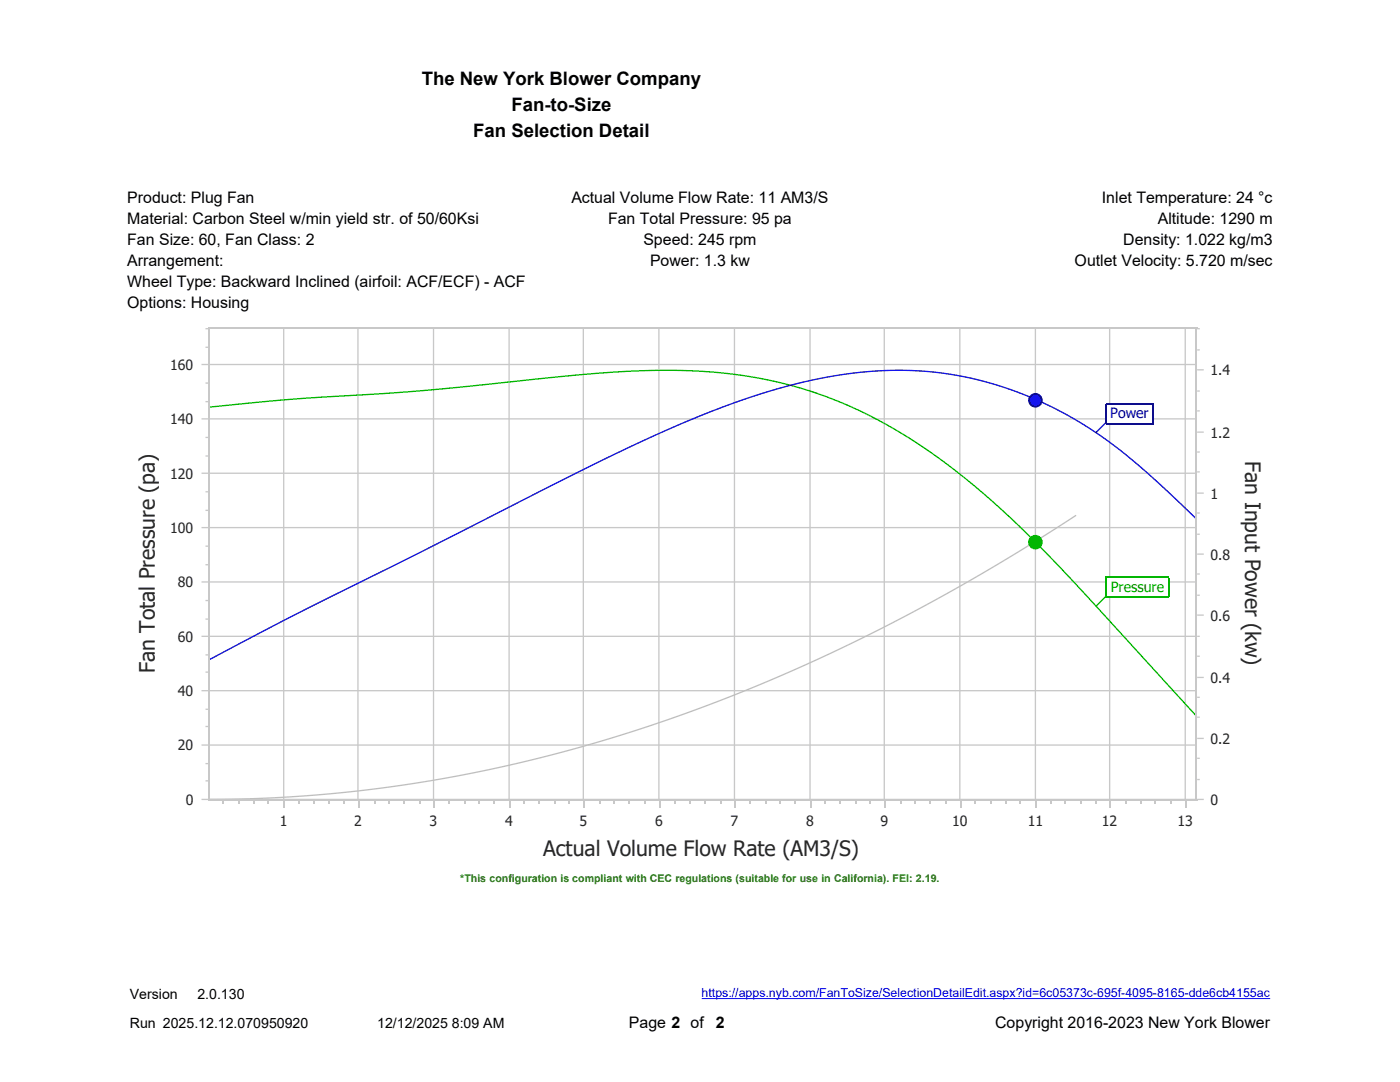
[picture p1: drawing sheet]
<svg xmlns="http://www.w3.org/2000/svg" width="279mm" height="216mm" viewBox="0 0 279 216" stroke-linecap="round" stroke-linejoin="round" font-family="sans-serif">
<g fill="none" stroke="#c8c8c8" stroke-width=".26">
<path d="M41.5 72.7h197.2M56.6 65.3v94.2M71.4 65.3v94.2M86.5 65.3v94.2M101.6 65.3v94.2M116.4 65.3v94.2M131.5 65.3v94.2M146.6 65.3v94.2M161.7 65.3v94.2M176.5 65.3v94.2M191.6 65.3v94.2M206.6 65.3v94.2"/>
<path d="M221.5 65.3v94.2M236.5 65.3v94.2M41.5 94.4h197.2M41.5 83.6h197.2M41.5 116.1h197.2M41.5 105.3h197.2M41.5 137.8h197.2M41.5 127h197.2M41.5 159.5h197.2M41.5 148.7h197.2"/>
</g>
<path d="M41.5 81.3l17.2-1.7 26.6-1.7 32.3-3.3 11.5-.7 8.8 .1 8 .6 7.5 1.2 7.6 2 4 1.4 4.3 1.7 4.4 2.1 4.4 2.4 4.4 2.7 4 2.7 4.4 3.3 3.9 3.2 7.7 6.8 7.6 7.6 7.3 7.8 21.3 23.3" fill="none" stroke="#00c000" stroke-width=".26"/>
<path d="M214.8 102.8l-11.2 7.1-10.7 6.4-10.8 5.9-10.8 5.5-11.1 5.2-10.8 4.6-10.7 4.2-10.8 3.7-10.7 3.3-10.3 2.7-10.8 2.5-11.1 2-10.8 1.6-10.8 1.1-10.7 .7-11.2 .2" fill="none" stroke="#c0c0c0" stroke-width=".26"/>
<path d="M238.7 103.4l-10-9.3-4-3.3-3.6-2.8-4-2.7-4-2.4-4-2.1-3.9-1.7-4.4-1.7-4.3-1.3-4.4-1-4.9-.8-4.3-.3-4.8-.1-4.8 .2-4.7 .6-8.4 1.6-8.8 2.4-9.5 3.4-10.4 4.4-8.3 3.9-10.3 5.1-28.3 14.4-25.1 12.5-18 9.4" fill="none" stroke="#0000c0" stroke-width=".26"/>
<circle cx="206.6" cy="108.2" r="1.32" fill="#00c000"/>
<circle cx="206.6" cy="108.2" r="1.32" fill="none" stroke="#00b000" stroke-width=".26"/>
<circle cx="206.6" cy="79.9" r="1.32" fill="#0000c0"/>
<circle cx="206.6" cy="79.9" r="1.32" fill="none" stroke="#0000b0" stroke-width=".26"/>
<path d="M41.5 65.5h197.4M41.7 65.3v94.5M238.8 65.3v94.5M41.5 159.6h197.4" fill="none" stroke="#c8c8c8" stroke-width=".26"/>
<g fill="#c8c8c8">
<path d="M56.6 159.8h.3v1.3h-.3z"/>
<path d="M71.4 159.8h.3v1.3h-.3z"/>
<path d="M86.5 159.8h.3v1.3h-.3z"/>
<path d="M101.6 159.8h.3v1.3h-.3z"/>
<path d="M116.4 159.8h.3v1.3h-.3z"/>
<path d="M131.5 159.8h.3v1.3h-.3z"/>
<path d="M146.6 159.8h.2v1.3h-.2z"/>
<path d="M161.7 159.8h.2v1.3h-.2z"/>
<path d="M176.5 159.8h.2v1.3h-.2z"/>
<path d="M191.6 159.8h.2v1.3h-.2z"/>
<path d="M206.6 159.8h.3v1.3h-.3z"/>
<path d="M221.5 159.8h.2v1.3h-.2z"/>
<path d="M236.5 159.8h.3v1.3h-.3z"/>
<path d="M44.4 159.8h.3v.5h-.3z"/>
<path d="M47.6 159.8h.3v.5h-.3z"/>
<path d="M50.5 159.8h.3v.5h-.3z"/>
<path d="M53.4 159.8h.3v.5h-.3z"/>
<path d="M59.5 159.8h.3v.5h-.3z"/>
<path d="M62.4 159.8h.3v.5h-.3z"/>
<path d="M65.6 159.8h.3v.5h-.3z"/>
<path d="M68.5 159.8h.3v.5h-.3z"/>
<path d="M74.6 159.8h.3v.5h-.3z"/>
<path d="M77.5 159.8h.3v.5h-.3z"/>
<path d="M80.4 159.8h.3v.5h-.3z"/>
<path d="M83.6 159.8h.3v.5h-.3z"/>
<path d="M89.4 159.8h.3v.5h-.3z"/>
<path d="M92.6 159.8h.3v.5h-.3z"/>
<path d="M95.5 159.8h.3v.5h-.3z"/>
<path d="M98.4 159.8h.3v.5h-.3z"/>
<path d="M104.5 159.8h.3v.5h-.3z"/>
<path d="M107.4 159.8h.3v.5h-.3z"/>
<path d="M110.6 159.8h.3v.5h-.3z"/>
<path d="M113.5 159.8h.3v.5h-.3z"/>
<path d="M119.6 159.8h.3v.5h-.3z"/>
<path d="M122.5 159.8h.3v.5h-.3z"/>
<path d="M125.4 159.8h.3v.5h-.3z"/>
<path d="M128.6 159.8h.3v.5h-.3z"/>
<path d="M134.7 159.8h.2v.5h-.2z"/>
<path d="M137.6 159.8h.2v.5h-.2z"/>
<path d="M140.5 159.8h.3v.5h-.3z"/>
<path d="M143.7 159.8h.2v.5h-.2z"/>
<path d="M149.5 159.8h.3v.5h-.3z"/>
<path d="M152.7 159.8h.2v.5h-.2z"/>
<path d="M155.6 159.8h.2v.5h-.2z"/>
<path d="M158.5 159.8h.2v.5h-.2z"/>
<path d="M164.6 159.8h.2v.5h-.2z"/>
<path d="M167.5 159.8h.2v.5h-.2z"/>
<path d="M170.7 159.8h.2v.5h-.2z"/>
<path d="M173.6 159.8h.2v.5h-.2z"/>
<path d="M179.7 159.8h.2v.5h-.2z"/>
<path d="M182.6 159.8h.2v.5h-.2z"/>
<path d="M185.5 159.8h.2v.5h-.2z"/>
<path d="M188.6 159.8h.3v.5h-.3z"/>
<path d="M194.5 159.8h.2v.5h-.2z"/>
<path d="M197.6 159.8h.3v.5h-.3z"/>
<path d="M200.6 159.8h.2v.5h-.2z"/>
<path d="M203.5 159.8h.2v.5h-.2z"/>
<path d="M209.5 159.8h.3v.5h-.3z"/>
<path d="M212.5 159.8h.2v.5h-.2z"/>
<path d="M215.6 159.8h.3v.5h-.3z"/>
<path d="M218.5 159.8h.3v.5h-.3z"/>
<path d="M224.6 159.8h.3v.5h-.3z"/>
<path d="M227.5 159.8h.3v.5h-.3z"/>
<path d="M230.4 159.8h.3v.5h-.3z"/>
<path d="M233.6 159.8h.3v.5h-.3z"/>
</g>
<g fill="none" stroke="#c8c8c8" stroke-width=".26">
<path d="M40.2 72.7h1.3M41 76.4h.5M41 69.3h.5M41 65.6h.5M41.7 65.3v94.5M238.8 65.3v94.5M238.9 65.6h.5M238.9 73.8h1.3M238.9 78h.5M238.9 69.8h.5M40.2 94.4h1.3M40.2 83.6h1.3"/>
<path d="M41 98.1h.5M41 91h.5M41 87.3h.5M41 80.1h.5M238.9 98.4h1.3M238.9 86.2h1.3M238.9 94.2h.5M238.9 90.2h.5M238.9 82h.5M40.2 116.1h1.3M40.2 105.3h1.3M41 119.8h.5"/>
<path d="M41 112.7h.5M41 109h.5M41 101.8h.5M238.9 110.6h1.3M238.9 118.8h.5M238.9 114.5h.5M238.9 106.6h.5M238.9 102.4h.5M40.2 137.8h1.3M40.2 127h1.3M41 134.1h.5M41 130.7h.5"/>
<path d="M41 123.5h.5M238.9 127h.5M238.9 135.2h1.3M238.9 122.7h1.3M238.9 139.1h.5M238.9 130.9h.5M40.2 159.5h1.3M40.2 148.7h1.3M41 155.8h.5M41 152.4h.5M41 145h.5M41 141.5h.5"/>
<path d="M238.9 159.5h1.3M238.9 147.3h1.3M238.9 155.5h.5M238.9 151.3h.5M238.9 143.1h.5"/>
</g>
<g fill="#00a100">
<circle cx="218.8" cy="120.9" r=".13"/>
<circle cx="220.7" cy="119" r=".13"/>
</g>
<path d="M220.7 119l-1.9 1.9" fill="none" stroke="#00a100" stroke-width=".26"/>
<g fill="#0000a1">
<circle cx="218.8" cy="86.2" r=".13"/>
<circle cx="220.7" cy="84.4" r=".13"/>
</g>
<path d="M220.7 84.4l-1.9 1.8" fill="none" stroke="#0000a1" stroke-width=".26"/>
<path d="M220.9 115.3h12.2v3.7h-12.2z" fill="#fff"/>
<path d="M220.7 115.2h12.7M220.7 119.2h12.7M220.8 115.3v3.7M233.2 115.3v3.7" fill="none" stroke="#00a100" stroke-width=".26"/>
<path d="M220.9 80.7h9v3.7h-9z" fill="#fff"/>
<path d="M220.7 80.5h9.5M220.7 84.5h9.5M220.8 80.7v3.7M230.1 80.7v3.7" fill="none" stroke="#0000a1" stroke-width=".26"/>
<path d="M140 199.3h113.5" fill="none" stroke="#00f" stroke-width=".2"/>
<g font-size="4.2" fill="#282828">
<text x="248.5" y="92" transform="rotate(90 248.5 92)">Fan Input Power (kw)</text>
<text x="30.9" y="134.4" transform="rotate(-90 30.9 134.4)">Fan Total Pressure (pa)</text>
<text x="108.4" y="170.9">Actual Volume Flow Rate (AM3/S)</text>
</g>
<g font-size="3.7">
<text x="84.2" y="16.9">The New York Blower Company</text>
<text x="102.1" y="22.1">Fan-to-Size</text>
<text x="94.5" y="27.3">Fan Selection Detail</text>
</g>
<g font-size="3.2">
<text x="25.4" y="40.6">Product: Plug Fan</text>
<text x="114" y="40.6">Actual Volume Flow Rate: 11 AM3/S</text>
<text x="219.9" y="40.6">Inlet Temperature: 24 °c</text>
<text x="25.4" y="44.7">Material: Carbon Steel w/min yield str. of 50/60Ksi</text>
<text x="121.3" y="44.7">Fan Total Pressure: 95 pa</text>
<text x="231.1" y="44.7">Altitude: 1290 m</text>
<text x="25.4" y="48.9">Fan Size: 60, Fan Class: 2</text>
<text x="25.4" y="53.1">Arrangement:</text>
<text x="128.4" y="48.9">Speed: 245 rpm</text>
<text x="129.7" y="53.1">Power: 1.3 kw</text>
<text x="214.5" y="53.1">Outlet Velocity: 5.720 m/sec</text>
<text x="224.2" y="48.9">Density: 1.022 kg/m3</text>
<text x="25.4" y="57.2">Wheel Type: Backward Inclined (airfoil: ACF/ECF) - ACF</text>
<text x="25.4" y="61.4">Options: Housing</text>
<text x="125.5" y="205.1">Page 2 of</text>
<text x="142.9" y="205.1">2</text>
<text x="198.6" y="205.1">Copyright 2016-2023 New York Blower</text>
</g>
<g font-size="2.8" fill="#282828">
<text x="33.9" y="73.8">160</text>
<text x="241.6" y="74.9">1.4</text>
<text x="33.9" y="84.7">140</text>
<text x="241.6" y="87.3">1.2</text>
<text x="33.9" y="95.5">120</text>
<text x="241.6" y="99.5">1</text>
<text x="33.9" y="106.4">100</text>
<text x="241.6" y="111.6">0.8</text>
<text x="35.5" y="117.2">80</text>
<text x="241.6" y="123.8">0.6</text>
<text x="35.5" y="128">60</text>
<text x="241.6" y="136.2">0.4</text>
<text x="35.5" y="138.9">40</text>
<text x="35.5" y="149.7">20</text>
<text x="241.6" y="148.4">0.2</text>
<text x="37.1" y="160.6">0</text>
<text x="241.6" y="160.6">0</text>
<text x="55.9" y="164.8">1</text>
<text x="70.7" y="164.8">2</text>
<text x="85.7" y="164.8">3</text>
<text x="100.8" y="164.8">4</text>
<text x="115.6" y="164.8">5</text>
<text x="130.7" y="164.8">6</text>
<text x="145.8" y="164.8">7</text>
<text x="160.9" y="164.8">8</text>
<text x="175.7" y="164.8">9</text>
<text x="190" y="164.8">10</text>
<text x="205.1" y="164.8">11</text>
<text x="219.9" y="164.8">12</text>
<text x="235" y="164.8">13</text>
</g>
<text font-size="2.8" fill="#0000a1" x="221.6" y="83.5">Power</text>
<text font-size="2.8" fill="#00a100" x="221.7" y="118.1">Pressure</text>
<g font-size="2.8">
<text x="25.9" y="199.3">Version</text>
<text x="39.4" y="199.3">2.0.130</text>
<text x="25.9" y="205.1">Run 2025.12.12.070950920</text>
<text x="75.3" y="205.1">12/12/2025 8:09 AM</text>
</g>
<text font-size="2.5" fill="#00f" x="140" y="199">https://apps.nyb.com/FanToSize/SelectionDetailEdit.aspx?id=6c05373c-695f-4095-8165-dde6cb4155ac</text>
<text font-size="2.1" fill="#1f6e02" x="91.9" y="176">*This configuration is compliant with CEC regulations (suitable for use in California). FEI: 2.19.</text>
</svg>
